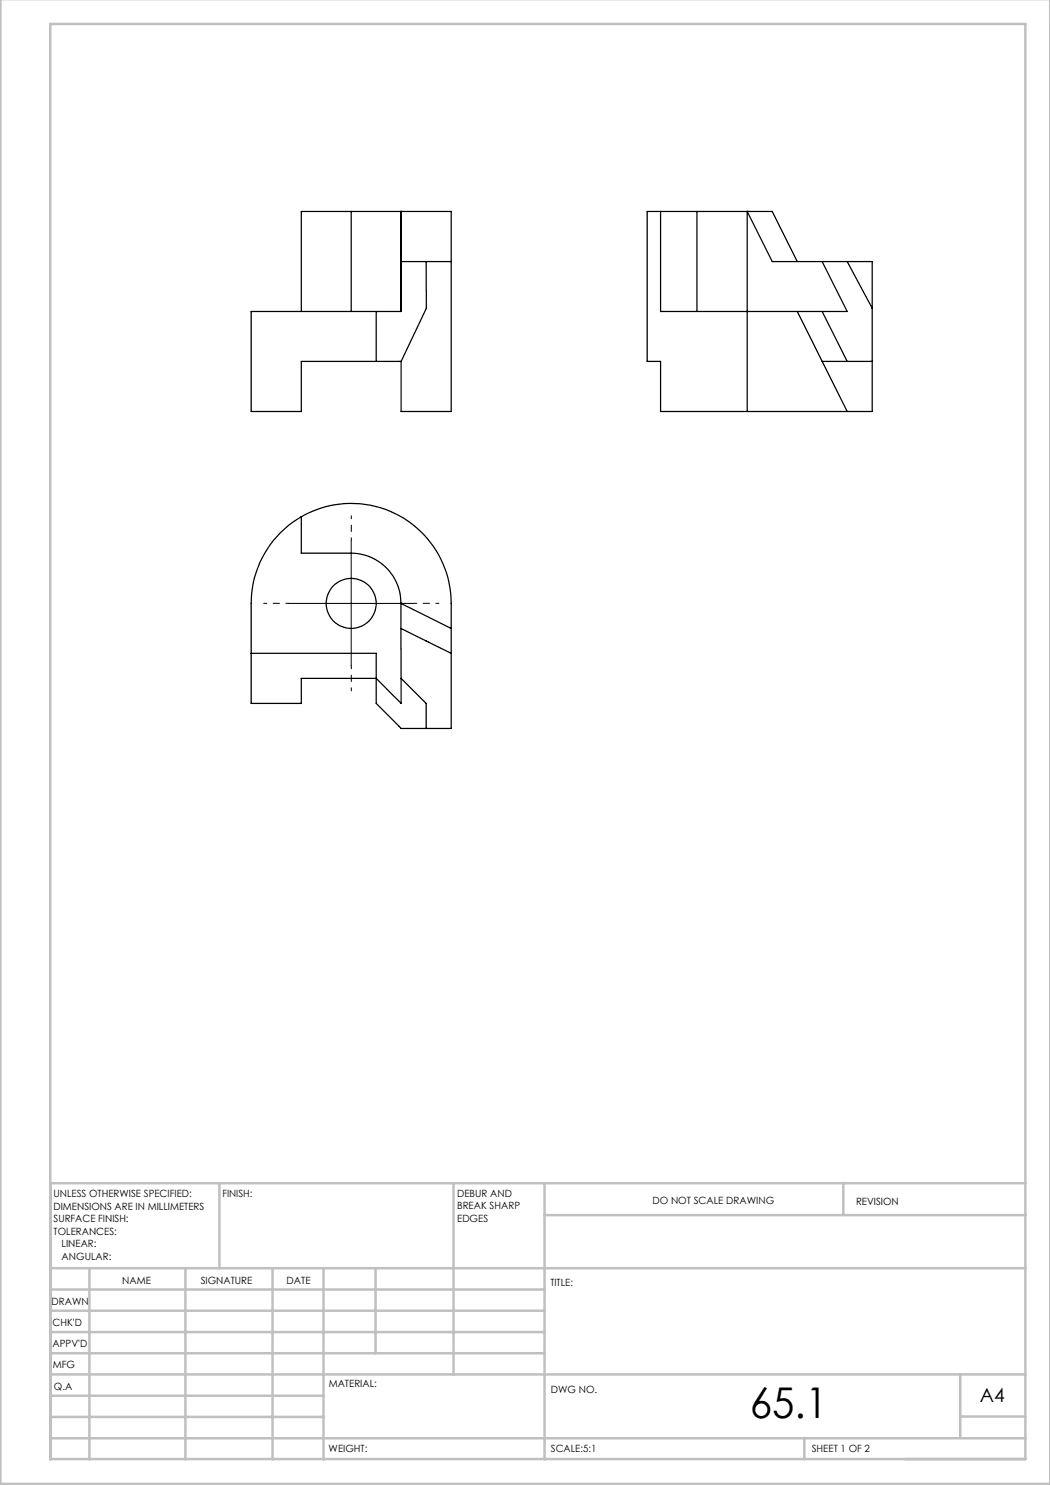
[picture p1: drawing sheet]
<svg xmlns="http://www.w3.org/2000/svg" width="210mm" height="297mm" viewBox="0 0 210 297" stroke-linecap="round" stroke-linejoin="round" font-family="sans-serif">
<path d="M70.3 108.2v-5M57.8 120.7h-5M70.3 133.2v5M82.8 120.7h5" fill="none" stroke="#000" stroke-width=".2" stroke-dasharray="15.2 1.3 1.3 1.3" stroke-dashoffset="14.6"/>
<path d="M70.2 108.2v25M57.7 120.7h25" fill="none" stroke="#000" stroke-width=".2"/>
<g fill="none" stroke="#c0c0c0" stroke-width=".5">
<path d="M.1 -.1v296.9h209.9v-296.9M10.1 4.8h195v287h-195zM43.9 236.6v17M90.7 236.6v38.3M108.9 236.6v55.3M168.7 236.6v6.3M205.1 236.6h-195v55.3M10.1 253.6h195M10.1 257.9h98.8M17.9 253.6v38.3M37.1 253.6v38.3M54.5 253.6v38.3"/>
<path d="M64.7 253.6v38.3M75.1 253.6v17M108.9 243h96.2M10.1 270.6h98.8M10.1 266.4h98.8M10.1 262.1h98.8M10.1 279.1h54.6M10.1 274.9h195M192.1 274.8v12.7M10.1 287.7h195M10.1 283.4h54.6M160.9 287.5v4.3"/>
<path d="M192.1 283.3h13"/>
</g>
<g fill="none" stroke="#000" stroke-width=".25">
<path d="M70.2 42.3h10M70.2 42.3h-9.9v20M70.2 42.3v20M80.2 42.3v20h-5v10M80.2 42.3h.1M80.2 42.3h10v40h-10v-10M80.2 52.3h10M85.2 52.3l.1 9.4-5.1 10.6M132.1 42.3h-2.7v30h2.7v10h17.3M132.1 42.3v20h32.3M132.1 42.3h7.3M139.4 42.3h10"/>
<path d="M139.4 42.3v20M149.4 42.3h.1M149.4 42.3l5 10h20v9.4M149.4 42.3h5l5.1 10M149.4 42.3v40M164.4 52.3l5 10h-5M169.4 52.3l5 9.4M75.2 62.3h-25v20h10.1v-10h19.9M159.5 62.3l9.9 20M164.4 72.3h10M164.4 62.3l5 10M174.4 61.7v10.6"/>
<path d="M174.4 72.3v10h-25M60.3 103.4v7.2h9.9a10 10 0 0 1 10 10.1M60.3 103.4a20 20 0 0 1 29.9 17.3v25h-5M60.3 103.4a20 20 0 0 0-10.1 17.3v20h10.1v-5h14.9l5 5v-5M50.2 130.7h25v10l5 5h5.1M80.2 120.7h.1M80.2 120.7v5M80.2 120.7l10 5M80.2 125.7l10 5M80.2 125.7v10l5 5v5"/>
<circle cx="70.2" cy="120.7" r="5"/>
</g>
<text font-size="8.5" x="149.9" y="283.5">65.1</text>
<text font-size="3.9" x="196" y="280.4">A4</text>
<g font-size="2">
<text x="10.7" y="239.5">UNLESS OTHERWISE SPECIFIED:</text>
<text x="44.5" y="239.5">FINISH:</text>
<text x="91.4" y="239.4">DEBUR AND</text>
<text x="10.7" y="242">DIMENSIONS ARE IN MILLIMETERS</text>
<text x="10.7" y="244.5">SURFACE FINISH:</text>
<text x="91.4" y="241.9">BREAK SHARP</text>
<text x="91.4" y="244.4">EDGES</text>
<text x="130.5" y="240.8">DO NOT SCALE DRAWING</text>
<text x="171.2" y="241">REVISION</text>
<text x="10.7" y="247">TOLERANCES:</text>
<text x="12.3" y="249.5">LINEAR:</text>
<text x="12.3" y="252">ANGULAR:</text>
<text x="24.4" y="256.9">NAME</text>
<text x="40.1" y="256.8">SIGNATURE</text>
<text x="57.3" y="256.8">DATE</text>
<text x="110.1" y="257.1">TITLE:</text>
<text x="10.3" y="260.9">DRAWN</text>
<text x="10.5" y="269.3">APPV'D</text>
<text x="10.5" y="265.2">CHK'D</text>
<text x="10.6" y="273.6">MFG</text>
<text x="10.8" y="278">Q.A</text>
<text x="65.8" y="277.4">MATERIAL:</text>
<text x="110.2" y="278.5">DWG NO.</text>
<text x="65.7" y="290.4">WEIGHT:</text>
<text x="110.2" y="290.5">SCALE:5:1</text>
<text x="162.4" y="290.4">SHEET 1 OF 2</text>
</g>
</svg>
